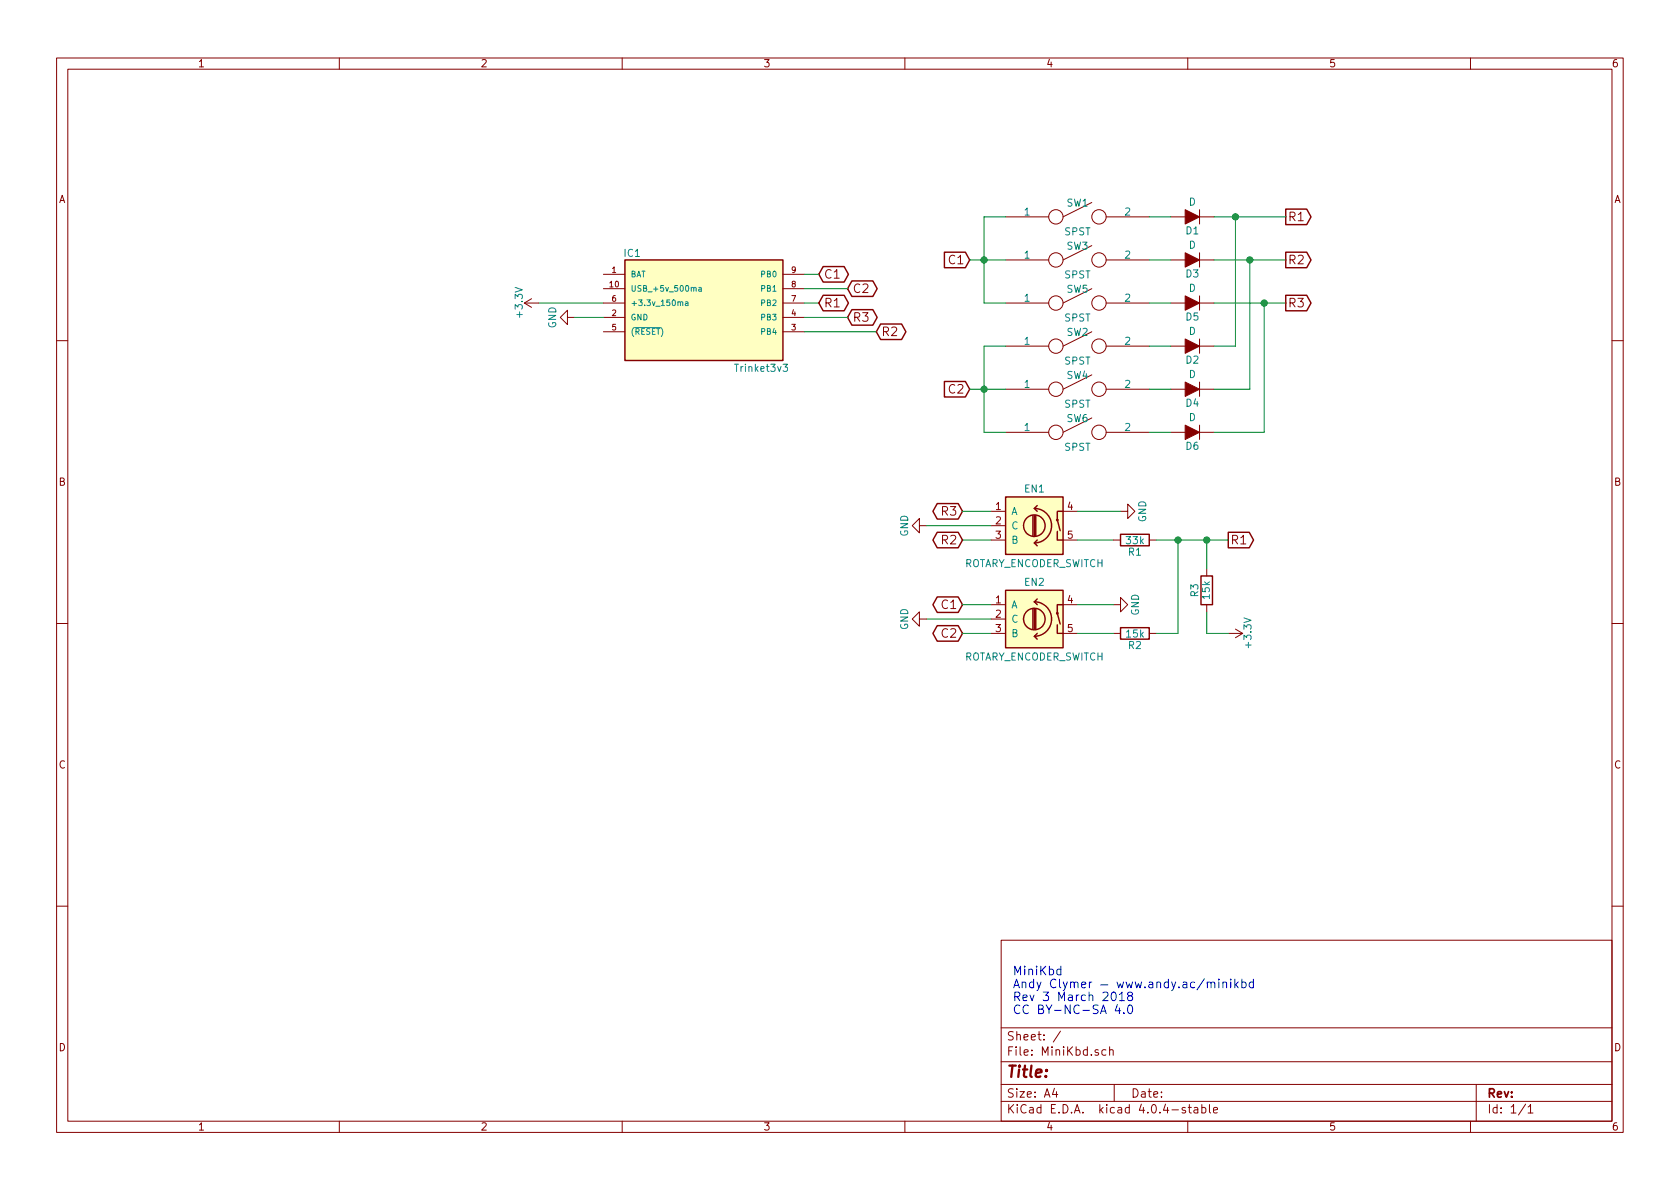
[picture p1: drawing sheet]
EESchema Schematic File Version 2
LIBS:power
LIBS:device
LIBS:transistors
LIBS:conn
LIBS:linear
LIBS:regul
LIBS:74xx
LIBS:cmos4000
LIBS:adc-dac
LIBS:memory
LIBS:xilinx
LIBS:microcontrollers
LIBS:dsp
LIBS:microchip
LIBS:analog_switches
LIBS:motorola
LIBS:texas
LIBS:intel
LIBS:audio
LIBS:interface
LIBS:digital-audio
LIBS:philips
LIBS:display
LIBS:cypress
LIBS:siliconi
LIBS:opto
LIBS:atmel
LIBS:contrib
LIBS:valves
LIBS:Switches
LIBS:MiniKbd-cache
EELAYER 25 0
EELAYER END
$Descr A4 11693 8268
encoding utf-8
Sheet 1 1
Title ""
Date ""
Rev ""
Comp ""
Comment1 ""
Comment2 ""
Comment3 ""
Comment4 ""
$EndDescr
$Comp
L Trinket3v3 IC1
U 1 1
P 4900 2150
F 0 "IC1" H 4400 2550 50  0000 C CNN
F 1 "Trinket3v3" H 5300 1750 50  0000 C CNN
F 2 "Trinket:Trinket_3v3" H 4900 2150 50  0001 C CIN
F 3 "" H 4900 2150 50  0000 C CNN
	1    4900 2150
	1    0    0    -1  
$EndComp
$Comp
L SPST SW1
U 1 1
P 7500 1500
F 0 "SW1" H 7500 1600 50  0000 C CNN
F 1 "SPST" H 7500 1400 50  0000 C CNN
F 2 "Keyboard:CHERRY_MXML_KAILH_PCB_100H" H 7500 1500 50  0001 C CNN
F 3 "" H 7500 1500 50  0000 C CNN
	1    7500 1500
	1    0    0    -1  
$EndComp
$Comp
L SPST SW2
U 1 1
P 7500 2400
F 0 "SW2" H 7500 2500 50  0000 C CNN
F 1 "SPST" H 7500 2300 50  0000 C CNN
F 2 "Keyboard:CHERRY_MXML_KAILH_PCB_100H" H 7500 2400 50  0001 C CNN
F 3 "" H 7500 2400 50  0000 C CNN
	1    7500 2400
	1    0    0    -1  
$EndComp
$Comp
L SPST SW3
U 1 1
P 7500 1800
F 0 "SW3" H 7500 1900 50  0000 C CNN
F 1 "SPST" H 7500 1700 50  0000 C CNN
F 2 "Keyboard:CHERRY_MXML_KAILH_PCB_100H" H 7500 1800 50  0001 C CNN
F 3 "" H 7500 1800 50  0000 C CNN
	1    7500 1800
	1    0    0    -1  
$EndComp
$Comp
L SPST SW4
U 1 1
P 7500 2700
F 0 "SW4" H 7500 2800 50  0000 C CNN
F 1 "SPST" H 7500 2600 50  0000 C CNN
F 2 "Keyboard:CHERRY_MXML_KAILH_PCB_100H" H 7500 2700 50  0001 C CNN
F 3 "" H 7500 2700 50  0000 C CNN
	1    7500 2700
	1    0    0    -1  
$EndComp
$Comp
L SPST SW5
U 1 1
P 7500 2100
F 0 "SW5" H 7500 2200 50  0000 C CNN
F 1 "SPST" H 7500 2000 50  0000 C CNN
F 2 "Keyboard:CHERRY_MXML_KAILH_PCB_100H" H 7500 2100 50  0001 C CNN
F 3 "" H 7500 2100 50  0000 C CNN
	1    7500 2100
	1    0    0    -1  
$EndComp
$Comp
L SPST SW6
U 1 1
P 7500 3000
F 0 "SW6" H 7500 3100 50  0000 C CNN
F 1 "SPST" H 7500 2900 50  0000 C CNN
F 2 "Keyboard:CHERRY_MXML_KAILH_PCB_100H" H 7500 3000 50  0001 C CNN
F 3 "" H 7500 3000 50  0000 C CNN
	1    7500 3000
	1    0    0    -1  
$EndComp
$Comp
L ROTARY_ENCODER_SWITCH EN1
U 1 1
P 7200 3650
F 0 "EN1" H 7200 3910 50  0000 C CNN
F 1 "ROTARY_ENCODER_SWITCH" H 7200 3390 50  0000 C CNN
F 2 "Rotary Encoder:Encoder_Bourns_PEC11_12mm_123" H 7100 3810 50  0001 C CNN
F 3 "" H 7200 3910 50  0001 C CNN
	1    7200 3650
	1    0    0    -1  
$EndComp
$Comp
L ROTARY_ENCODER_SWITCH EN2
U 1 1
P 7200 4300
F 0 "EN2" H 7200 4560 50  0000 C CNN
F 1 "ROTARY_ENCODER_SWITCH" H 7200 4040 50  0000 C CNN
F 2 "Rotary Encoder:Encoder_Bourns_PEC11_12mm_123" H 7100 4460 50  0001 C CNN
F 3 "" H 7200 4560 50  0001 C CNN
	1    7200 4300
	1    0    0    -1  
$EndComp
$Comp
L D D1
U 1 1
P 8300 1500
F 0 "D1" H 8300 1600 50  0000 C CNN
F 1 "D" H 8300 1400 50  0000 C CNN
F 2 "Misc:Diode_SmallDualSize" H 8300 1500 50  0001 C CNN
F 3 "" H 8300 1500 50  0000 C CNN
	1    8300 1500
	-1   0    0    1   
$EndComp
$Comp
L D D2
U 1 1
P 8300 2400
F 0 "D2" H 8300 2500 50  0000 C CNN
F 1 "D" H 8300 2300 50  0000 C CNN
F 2 "Misc:Diode_SmallDualSize" H 8300 2400 50  0001 C CNN
F 3 "" H 8300 2400 50  0000 C CNN
	1    8300 2400
	-1   0    0    1   
$EndComp
$Comp
L D D3
U 1 1
P 8300 1800
F 0 "D3" H 8300 1900 50  0000 C CNN
F 1 "D" H 8300 1700 50  0000 C CNN
F 2 "Misc:Diode_SmallDualSize" H 8300 1800 50  0001 C CNN
F 3 "" H 8300 1800 50  0000 C CNN
	1    8300 1800
	-1   0    0    1   
$EndComp
$Comp
L D D4
U 1 1
P 8300 2700
F 0 "D4" H 8300 2800 50  0000 C CNN
F 1 "D" H 8300 2600 50  0000 C CNN
F 2 "Misc:Diode_SmallDualSize" H 8300 2700 50  0001 C CNN
F 3 "" H 8300 2700 50  0000 C CNN
	1    8300 2700
	-1   0    0    1   
$EndComp
$Comp
L D D5
U 1 1
P 8300 2100
F 0 "D5" H 8300 2200 50  0000 C CNN
F 1 "D" H 8300 2000 50  0000 C CNN
F 2 "Misc:Diode_SmallDualSize" H 8300 2100 50  0001 C CNN
F 3 "" H 8300 2100 50  0000 C CNN
	1    8300 2100
	-1   0    0    1   
$EndComp
$Comp
L D D6
U 1 1
P 8300 3000
F 0 "D6" H 8300 3100 50  0000 C CNN
F 1 "D" H 8300 2900 50  0000 C CNN
F 2 "Misc:Diode_SmallDualSize" H 8300 3000 50  0001 C CNN
F 3 "" H 8300 3000 50  0000 C CNN
	1    8300 3000
	-1   0    0    1   
$EndComp
Text GLabel 6750 1800 0    60   Input ~ 0
C1
Text GLabel 6750 2700 0    60   Input ~ 0
C2
Wire Wire Line
	6750 1800 7000 1800
Wire Wire Line
	6850 1500 6850 2100
Wire Wire Line
	6850 1500 7000 1500
Connection ~ 6850 1800
Wire Wire Line
	6850 2100 7000 2100
Wire Wire Line
	6750 2700 7000 2700
Wire Wire Line
	6850 2400 6850 3000
Wire Wire Line
	6850 2400 7000 2400
Connection ~ 6850 2700
Wire Wire Line
	6850 3000 7000 3000
Wire Wire Line
	8000 1500 8150 1500
Wire Wire Line
	8000 1800 8150 1800
Wire Wire Line
	8000 2100 8150 2100
Wire Wire Line
	8000 2400 8150 2400
Wire Wire Line
	8000 2700 8150 2700
Wire Wire Line
	8000 3000 8150 3000
Text GLabel 8950 1800 2    60   Output ~ 0
R2
Text GLabel 8950 2100 2    60   Output ~ 0
R3
Text GLabel 8950 1500 2    60   Output ~ 0
R1
Wire Wire Line
	8450 2400 8600 2400
Wire Wire Line
	8600 2400 8600 1500
Connection ~ 8600 1500
Wire Wire Line
	8450 2700 8700 2700
Wire Wire Line
	8700 2700 8700 1800
Wire Wire Line
	8450 1800 8950 1800
Connection ~ 8700 1800
Wire Wire Line
	8450 3000 8800 3000
Wire Wire Line
	8800 3000 8800 2100
Wire Wire Line
	8450 2100 8950 2100
Connection ~ 8800 2100
Wire Wire Line
	8450 1500 8950 1500
Text GLabel 6700 3550 0    60   BiDi ~ 0
R3
Text GLabel 6700 4400 0    60   BiDi ~ 0
C2
$Comp
L GND #PWR01
U 1 1
P 6450 3650
F 0 "#PWR01" H 6450 3400 50  0001 C CNN
F 1 "GND" H 6450 3500 50  0000 C CNN
F 2 "" H 6450 3650 50  0000 C CNN
F 3 "" H 6450 3650 50  0000 C CNN
	1    6450 3650
	0    1    1    0   
$EndComp
$Comp
L GND #PWR02
U 1 1
P 6450 4300
F 0 "#PWR02" H 6450 4050 50  0001 C CNN
F 1 "GND" H 6450 4150 50  0000 C CNN
F 2 "" H 6450 4300 50  0000 C CNN
F 3 "" H 6450 4300 50  0000 C CNN
	1    6450 4300
	0    1    1    0   
$EndComp
$Comp
L GND #PWR03
U 1 1
P 4000 2200
F 0 "#PWR03" H 4000 1950 50  0001 C CNN
F 1 "GND" H 4000 2050 50  0000 C CNN
F 2 "" H 4000 2200 50  0000 C CNN
F 3 "" H 4000 2200 50  0000 C CNN
	1    4000 2200
	0    1    1    0   
$EndComp
Wire Wire Line
	4000 2200 4200 2200
Wire Wire Line
	6450 3650 6900 3650
Wire Wire Line
	6700 3550 6900 3550
Wire Wire Line
	6700 3750 6900 3750
Text GLabel 6700 4200 0    60   BiDi ~ 0
C1
Text GLabel 6700 3750 0    60   BiDi ~ 0
R2
Wire Wire Line
	6450 4300 6900 4300
Wire Wire Line
	6700 4200 6900 4200
Wire Wire Line
	6700 4400 6900 4400
Text GLabel 5700 1900 2    60   BiDi ~ 0
C1
Text GLabel 5900 2000 2    60   BiDi ~ 0
C2
Text GLabel 5700 2100 2    60   BiDi ~ 0
R1
Text GLabel 6100 2300 2    60   BiDi ~ 0
R2
Text GLabel 5900 2200 2    60   BiDi ~ 0
R3
Wire Wire Line
	5600 1900 5700 1900
Wire Wire Line
	5600 2000 5900 2000
Wire Wire Line
	5600 2100 5700 2100
Wire Wire Line
	5600 2200 5900 2200
Wire Wire Line
	5600 2300 6100 2300
$Comp
L +3.3V #PWR04
U 1 1
P 3750 2100
F 0 "#PWR04" H 3750 1950 50  0001 C CNN
F 1 "+3.3V" H 3750 2240 50  0000 C CNN
F 2 "" H 3750 2100 50  0000 C CNN
F 3 "" H 3750 2100 50  0000 C CNN
	1    3750 2100
	0    -1   -1   0   
$EndComp
Wire Wire Line
	3750 2100 4200 2100
$Comp
L +3.3V #PWR05
U 1 1
P 8550 4400
F 0 "#PWR05" H 8550 4250 50  0001 C CNN
F 1 "+3.3V" H 8550 4540 50  0000 C CNN
F 2 "" H 8550 4400 50  0000 C CNN
F 3 "" H 8550 4400 50  0000 C CNN
	1    8550 4400
	0    1    1    0   
$EndComp
$Comp
L R R1
U 1 1
P 7900 3750
F 0 "R1" V 7980 3750 50  0000 C CNN
F 1 "33k" V 7900 3750 50  0000 C CNN
F 2 "Resistors_ThroughHole:R_Axial_DIN0204_L3.6mm_D1.6mm_P7.62mm_Horizontal" V 7830 3750 50  0001 C CNN
F 3 "" H 7900 3750 50  0000 C CNN
	1    7900 3750
	0    1    1    0   
$EndComp
$Comp
L R R2
U 1 1
P 7900 4400
F 0 "R2" V 7980 4400 50  0000 C CNN
F 1 "15k" V 7900 4400 50  0000 C CNN
F 2 "Resistors_ThroughHole:R_Axial_DIN0204_L3.6mm_D1.6mm_P7.62mm_Horizontal" V 7830 4400 50  0001 C CNN
F 3 "" H 7900 4400 50  0000 C CNN
	1    7900 4400
	0    1    1    0   
$EndComp
Text GLabel 8550 3750 2    60   Output ~ 0
R1
Wire Wire Line
	7750 4400 7500 4400
Wire Wire Line
	7500 3750 7750 3750
$Comp
L R R3
U 1 1
P 8400 4100
F 0 "R3" V 8480 4100 50  0000 C CNN
F 1 "15k" V 8400 4100 50  0000 C CNN
F 2 "Resistors_ThroughHole:R_Axial_DIN0204_L3.6mm_D1.6mm_P7.62mm_Horizontal" V 8330 4100 50  0001 C CNN
F 3 "" H 8400 4100 50  0000 C CNN
	1    8400 4100
	-1   0    0    1   
$EndComp
$Comp
L GND #PWR06
U 1 1
P 7800 3550
F 0 "#PWR06" H 7800 3300 50  0001 C CNN
F 1 "GND" H 7800 3400 50  0000 C CNN
F 2 "" H 7800 3550 50  0000 C CNN
F 3 "" H 7800 3550 50  0000 C CNN
	1    7800 3550
	0    -1   -1   0   
$EndComp
$Comp
L GND #PWR07
U 1 1
P 7750 4200
F 0 "#PWR07" H 7750 3950 50  0001 C CNN
F 1 "GND" H 7750 4050 50  0000 C CNN
F 2 "" H 7750 4200 50  0000 C CNN
F 3 "" H 7750 4200 50  0000 C CNN
	1    7750 4200
	0    -1   -1   0   
$EndComp
Wire Wire Line
	7800 3550 7500 3550
Wire Wire Line
	7500 4200 7750 4200
Wire Wire Line
	8050 3750 8550 3750
Wire Wire Line
	8050 4400 8200 4400
Wire Wire Line
	8200 4400 8200 3750
Connection ~ 8200 3750
Wire Wire Line
	8400 3950 8400 3750
Connection ~ 8400 3750
Wire Wire Line
	8400 4250 8400 4400
Wire Wire Line
	8400 4400 8550 4400
$EndSCHEMATC
